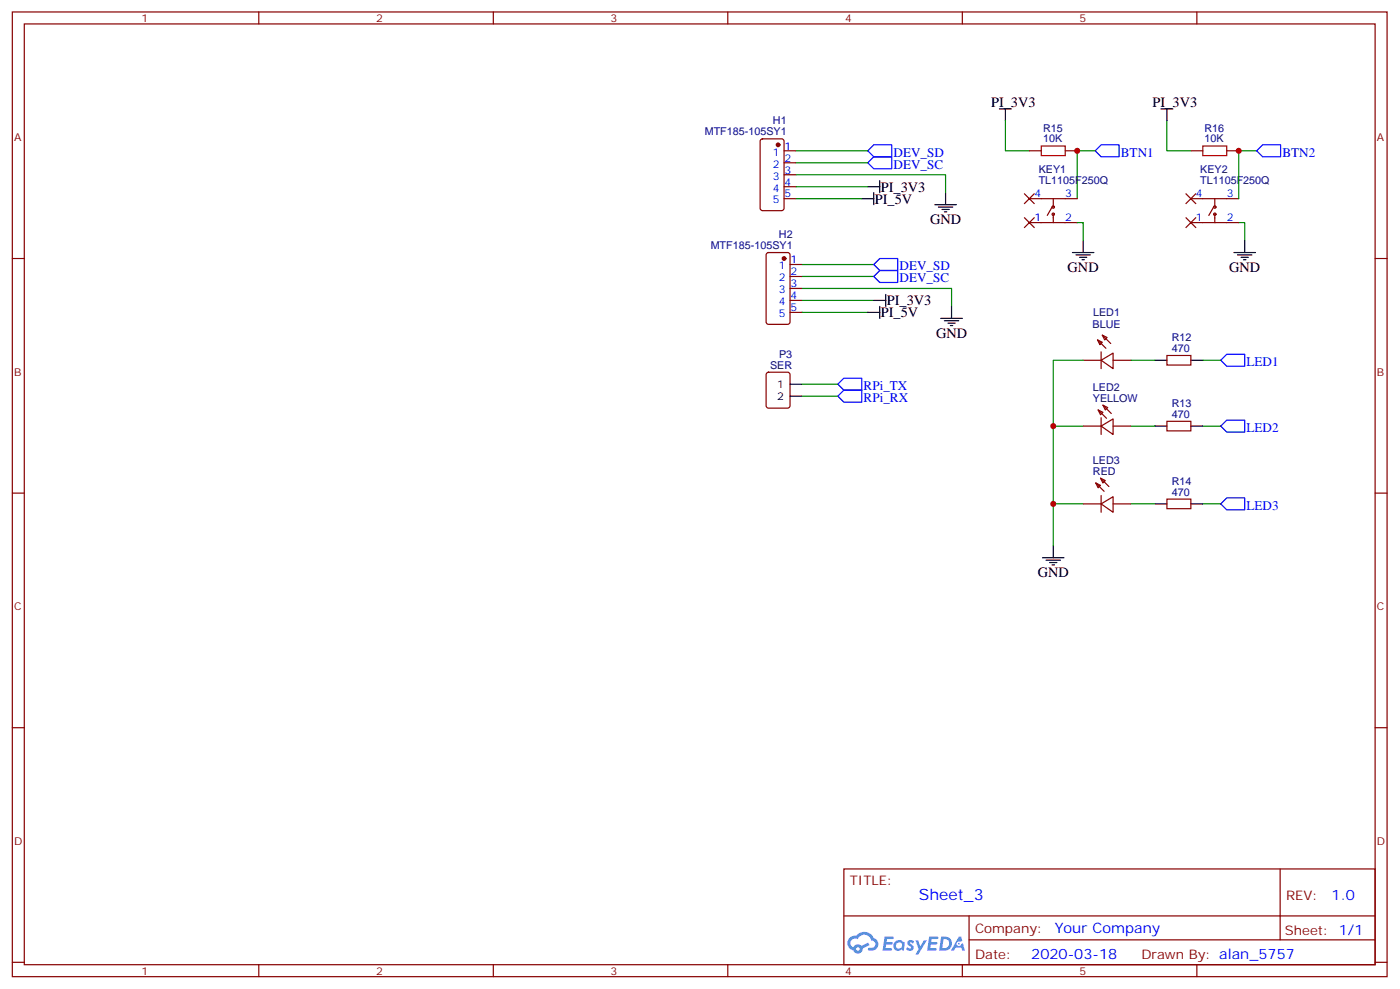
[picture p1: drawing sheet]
<svg xmlns="http://www.w3.org/2000/svg" width="413mm" height="292mm" viewBox="0 0 413 292" stroke-linecap="round" stroke-linejoin="round" font-family="sans-serif">
<g fill="none" stroke="#870000" stroke-width=".35">
<path d="M3.6 3.5h405.4v284.4h-405.4zM7.2 7.1h398.2v277.2h-398.2zM76.3 3.5v3.6M145.5 3.5v3.6M214.6 3.5v3.6M283.7 3.5v3.6M352.9 3.5v3.6M3.6 76.2h3.6M405.4 76.2h3.6M3.6 145.3h3.6M405.4 145.3h3.6M3.6 214.5h3.6"/>
<path d="M405.4 214.5h3.6M248.8 256.1h156.6v28.2h-156.6zM377.4 256.1v20.9M248.8 270h156.5M285.7 277h119.6M285.7 270v14.1M3.6 283.6h3.6M76.3 284.3v3.6M145.5 284.3v3.6M214.6 284.3v3.6M283.7 284.3v3.6M352.9 284.3v3.6"/>
<path d="M405.4 283.6h3.6"/>
</g>
<g fill="#5487ff">
<path d="M267.8 277.3a1.22 1.22 0 0 1 1.7 .3l-.4 .5a.47 .47 0 0 0-.3-.4 .47 .47 0 0 0-.5 .2l.2 .3a1.14 1.14 0 0 1 .7 1.7 1.14 1.14 0 0 1-1.9 0l-.2-.2 .5-.5 .7 .4a.29 .29 0 0 0 .4-.3 .29 .29 0 0 0-.3-.3 1.04 1.04 0 0 1-.6-1.7z"/>
<path d="M260.8 276h2.4l.3 .2-.1 .5-1.9 .1-.1 .8h1.5l.4 .4-.4 .4h-1.6l-.2 1.1h1.8l.1 .3-.1 .3-2.7 .1z"/>
<path d="M274 276h2.3l.3 .2-.1 .5-1.8 .1-.1 .8h1.5l.3 .4-.4 .4h-1.6l-.1 1.1h1.7l.2 .3-.2 .3-2.6 .1z"/>
<path d="M282.7 276.1h.7l.3 1.2-.6 .3a.69 .69 0 0 0-1 .3 .69 .69 0 0 0 .5 1 .69 .69 0 0 0 .8-.7l.5-.2 .6 2.2h-.8l-.2-.9h-1.8l-.5 .9h-.8z"/>
<path d="M269.9 277.1h.8l.6 1.8 1.1-1.8h.9l-2.6 4.2h-.8l.9-1.5z"/>
<path d="M277.5 276.1l-.6 4.1h1.3a2.11 2.11 0 0 0 2.5-2.1 2.11 2.11 0 0 0-2.5-2zM278.2 276.8a1.39 1.39 0 0 1 1.7 1.4 1.39 1.39 0 0 1-1.8 1.3h-.3z"/>
<path d="M263.8 277.7a1.54 1.54 0 0 0-.1 2.1 1.54 1.54 0 0 0 2.2 .2l.6 .2 .3-2.3-.2-.2-.4-.1a1.49 1.49 0 0 0-2.4 .1zM264.1 278.7a.94 .94 0 0 1 1.8 0 .94 .94 0 0 1-1.8 0z"/>
<path d="M250.5 276.4a2.18 2.18 0 0 0 1.1 3.7 1.44 1.44 0 0 0 1.6 1 1.44 1.44 0 0 0 1.2-1.5l2-1-.5-.8-1.9 1a1.47 1.47 0 0 0-2.4 .4 1.39 1.39 0 0 1-.7-1.9 1.39 1.39 0 0 1 2-.5 2.12 2.12 0 0 1 2.2-1.3 2.12 2.12 0 0 1 1.9 1.7 1.14 1.14 0 0 1 1.1 1.4 1.14 1.14 0 0 1-1.7 .8 .43 .43 0 0 0-.5 .3 .43 .43 0 0 0 .4 .5 1.98 1.98 0 0 0 2.5-1.2 1.98 1.98 0 0 0-1.2-2.5 3.1 3.1 0 0 0-5.3-.7l-.9 .1zM252.4 279.7a.55 .55 0 0 1 1.1 0 .55 .55 0 0 1-1.1 0z"/>
<circle cx="282.7" cy="278.1" r=".26"/>
</g>
<path d="M257.6 42.7h5.3v3.5h-5.3l-1.7-1.8zM257.6 46.2h5.3v3.5h-5.3l-1.7-1.7zM324.7 42.7h5.3v3.5h-5.3l-1.8-1.8zM370.5 44.4l1.8-1.7h5.3v3.5h-5.3zM257.6 78l1.8-1.8h5.3v3.5h-5.3zM259.4 79.7h5.3v3.6h-5.3l-1.8-1.8zM248.8 115h5.3v3.5h-5.3l-1.7-1.7zM248.8 111.5h5.3v3.5h-5.3l-1.7-1.8zM359.9 106.2l1.8-1.8h5.3v3.5h-5.3zM359.9 125.6l1.8-1.8h5.3v3.6h-5.3zM359.9 148.5l1.8-1.7h5.3v3.5h-5.3z" fill="none" stroke="#00f" stroke-width=".35"/>
<g fill="none" stroke="#008700" stroke-width=".35">
<path d="M296.4 35.6v8.8h7.1M344.1 35.6v8.8h7M234.7 51.5h44.1v5.3M234.7 48h21.2M234.7 44.4h21.2M234.7 55h21.2M234.7 58.6h19.4M322.9 44.4h-5.3v14.2M370.5 44.4h-5.3v14.2M236.5 78h21.1M317.6 65.6h1.8v5.3M365.2 65.6h1.8v5.3"/>
<path d="M236.5 85h44.1v5.3M236.5 92.1h19.4M236.5 88.5h21.1M236.5 81.5h21.1M236.5 113.2h10.6M236.5 116.8h10.6M319.4 106.2h-8.8v54.7M333.5 106.2h7M354.6 106.2h5.3M310.6 125.6h8.8M333.5 125.6h7M354.6 125.6h5.3"/>
<path d="M310.6 148.5h8.8M333.5 148.5h7M354.6 148.5h5.3"/>
</g>
<g fill="none" stroke="#870000" stroke-width=".35">
<path d="M224.4 41.1l.4-.2h5.7l.6 .5 .1 20-.5 .6-5.9 .1-.6-.5-.1-20zM231.2 58.6h3.5M231.2 44.4h3.5M231.2 48h3.5M231.2 51.5h3.5M231.2 55h3.5M303.5 58.6h14.1M303.5 44.4h3.5M310.6 58.6v2.4M314.1 44.4h3.5M351.1 58.6h14.1M351.1 44.4h3.5"/>
<path d="M358.2 58.6v2.4M361.7 44.4h3.5M226.1 74.6l.5-.2h5.6l.7 .5v20l-.4 .6-5.9 .1-.7-.5v-20zM232.9 78h3.6M303.5 65.6h14.1M310.2 61l-1.4 2.5M310.6 63.1v2.5M351.1 65.6h14.1M357.8 61l-1.4 2.5M358.2 63.1v2.5M232.9 81.5h3.6M232.9 85h3.6"/>
<path d="M232.9 88.5h3.6M232.9 92.1h3.6M325 98.8l1.4 .7-.7 .7zM325 98.8l2.5 2.4M226.1 109.9l.5-.2h5.6l.7 .4v9.5l-.4 .6-5.9 .1-.7-.5v-9.4zM319.4 106.2h5.3M323.6 100.2l1.4 .7-.7 .7zM323.6 100.2l2.5 2.5M324.7 106.2l3.5-2.1v4.6zM324.7 103.7v5M325.2 119.4l1.4 .7-.7 .7zM325.2 119.4l2.5 2.5"/>
<path d="M328.2 106.2h5.3M344.1 104.8h7v2.8h-7zM319.4 125.6h5.3M323.8 120.8l1.4 .7-.7 .7zM323.8 120.8l2.4 2.5M324.7 125.6l3.5-2.1v4.6zM324.7 123.1v5M328.2 125.6h5.3M344.1 124.2h7v2.8h-7zM319.4 148.5h5.3M323.1 142.3l1.4 .8-.7 .7zM323.1 142.3l2.4 2.5"/>
<path d="M324.5 140.9l1.4 .7-.7 .7zM324.5 140.9l2.5 2.5M324.7 148.5l3.5-2.1v4.6zM324.7 146v5M328.2 148.5h5.3M344.1 147.1h7v2.8h-7z"/>
<circle cx="310.6" cy="61" r=".35"/>
<circle cx="310.6" cy="63.1" r=".35"/>
<circle cx="358.2" cy="61" r=".35"/>
<circle cx="358.2" cy="63.1" r=".35"/>
</g>
<g fill="none" stroke="#000" stroke-width=".35">
<path d="M294.7 32.1h3.5M296.4 32.1v3.5M342.3 32.1h3.5M344.1 32.1v3.5M254.1 58.6h3.5M255.9 55h3.5M257.6 56.8v3.5M259.4 53.3v3.5M278.8 56.8v3.5M275.6 60.3h6.4M276.7 61h4.2M277.7 61.7h2.2"/>
<path d="M278.4 62.4h.8M316.2 74.4h6.3M317.3 75.1h4.2M318.3 75.8h2.1M319 76.6h.7M319.4 70.9v3.5M363.8 74.4h6.4M364.9 75.1h4.2M365.9 75.8h2.2M366.6 76.6h.7M367 70.9v3.5M255.9 92.1h3.5"/>
<path d="M257.6 88.5h3.6M259.4 90.3v3.5M261.2 86.8v3.5M277.4 93.8h6.3M278.4 94.5h4.3M279.5 95.2h2.1M280.2 96h.7M280.6 90.3v3.5M232.9 113.2h3.6M232.9 116.8h3.6M340.5 106.2h3.6M351.1 106.2h3.5"/>
<path d="M340.5 125.6h3.6M351.1 125.6h3.5M340.5 148.5h3.6M351.1 148.5h3.5M307.4 164.4h6.3M308.4 165.1h4.3M309.5 165.8h2.1M310.2 166.5h.7M310.6 160.9v3.5"/>
</g>
<g fill="#870000" stroke="#870000" stroke-width=".35">
<circle cx="229.4" cy="42.7" r=".53"/>
<circle cx="231.2" cy="76.2" r=".53"/>
</g>
<path d="M307 43h7.1v2.9h-7.1zM354.6 43h7.1v2.9h-7.1z" fill="none" stroke="#a10000" stroke-width=".35"/>
<g fill="#000080" stroke="#870000" stroke-width=".35">
<path d="M302.1 57.1l2.8 2.9zM304.9 57.1l-2.8 2.9z"/>
<path d="M302.1 64.2l2.8 2.8zM304.9 64.2l-2.8 2.8z"/>
<path d="M349.7 64.2l2.8 2.8zM352.5 64.2l-2.8 2.8z"/>
<path d="M349.7 57.1l2.8 2.9zM352.5 57.1l-2.8 2.9z"/>
</g>
<g fill="#c00">
<circle cx="317.6" cy="44.4" r=".88"/>
<circle cx="310.6" cy="125.6" r=".88"/>
<circle cx="310.6" cy="148.5" r=".88"/>
<circle cx="365.2" cy="44.4" r=".88"/>
</g>
<text font-size="4.6" fill="#00f" x="270.9" y="265.1">Sheet_3</text>
<g font-size="4.2">
<text x="292.2" y="31.4">PI_3V3</text>
<text x="339.8" y="31.4">PI_3V3</text>
<text x="257.9" y="60">PI_5V</text>
<text x="259.7" y="56.5">PI_3V3</text>
<text x="274.2" y="66">GND</text>
<text x="314.8" y="80.1">GND</text>
<text x="362.4" y="80.1">GND</text>
<text x="261.5" y="90">PI_3V3</text>
<text x="259.7" y="93.5">PI_5V</text>
<text x="276" y="99.5">GND</text>
<text x="306" y="170">GND</text>
</g>
<g font-size="4.2" fill="#00f">
<text x="392.6" y="265.4">1.0</text>
<text x="311" y="274.9">Your Company</text>
<text x="304.1" y="282.7">2020-03-18</text>
</g>
<g font-size="3.9" fill="#00f">
<text x="263.5" y="46.2">DEV_SD</text>
<text x="330.5" y="46.2">BTN1</text>
<text x="378.1" y="46.2">BTN2</text>
<text x="263.5" y="49.7">DEV_SC</text>
<text x="265.2" y="83.3">DEV_SC</text>
<text x="265.2" y="79.7">DEV_SD</text>
<text x="367.5" y="107.9">LED1</text>
<text x="254.6" y="118.5">RPi_RX</text>
<text x="254.6" y="115">RPi_TX</text>
<text x="367.5" y="127.4">LED2</text>
<text x="367.5" y="150.3">LED3</text>
</g>
<g font-size="3.9" fill="#800">
<text x="250.6" y="260.7">TITLE:</text>
<text x="379.2" y="265.4">REV:</text>
<text x="287.5" y="274.9">Company:</text>
<text x="378.9" y="275.5">Sheet: 1/1</text>
<text x="287.5" y="282.6">Date:</text>
<text x="336.5" y="282.7">Drawn By: alan_5757</text>
</g>
<g font-size="3.2" fill="#800">
<text x="41.7" y="6.5">1</text>
<text x="110.9" y="6.5">2</text>
<text x="180" y="6.5">3</text>
<text x="249.2" y="6.5">4</text>
<text x="318.3" y="6.5">5</text>
<text x="4.2" y="41.6">A</text>
<text x="406" y="41.6">A</text>
<text x="4.2" y="110.8">B</text>
<text x="406" y="110.8">B</text>
<text x="4.2" y="179.9">C</text>
<text x="406" y="179.9">C</text>
<text x="4.2" y="249.1">D</text>
<text x="406" y="249.1">D</text>
<text x="41.7" y="287.3">1</text>
<text x="110.9" y="287.3">2</text>
<text x="180" y="287.3">3</text>
<text x="249.2" y="287.3">4</text>
<text x="318.3" y="287.3">5</text>
</g>
<g font-size="3.2" fill="#000080">
<text x="207.8" y="39.9">MTF185-105SY1</text>
<text x="227.9" y="36.6">H1</text>
<text x="307.5" y="42">10K</text>
<text x="307.5" y="38.8">R15</text>
<text x="355.2" y="42">10K</text>
<text x="355.2" y="38.8">R16</text>
<text x="306.3" y="50.9">KEY1</text>
<text x="353.9" y="50.9">KEY2</text>
<text x="306.2" y="54.1">TL1105F250Q</text>
<text x="353.9" y="54.1">TL1105F250Q</text>
<text x="229.7" y="70.2">H2</text>
<text x="209.5" y="73.4">MTF185-105SY1</text>
<text x="322.3" y="93.2">LED1</text>
<text x="322.1" y="96.7">BLUE</text>
<text x="345.5" y="100.5">R12</text>
<text x="229.7" y="105.5">P3</text>
<text x="345.5" y="103.7">470</text>
<text x="227.1" y="108.7">SER</text>
<text x="322.2" y="118.4">YELLOW</text>
<text x="322.2" y="115.2">LED2</text>
<text x="345.5" y="119.9">R13</text>
<text x="345.5" y="123.1">470</text>
<text x="322.2" y="136.8">LED3</text>
<text x="322.2" y="139.9">RED</text>
<text x="345.5" y="142.8">R14</text>
<text x="345.5" y="146">470</text>
</g>
<g font-size="3.2" fill="#00f">
<text x="227.9" y="45.9">1</text>
<text x="231.4" y="44.1">1</text>
<text x="231.4" y="47.6">2</text>
<text x="227.9" y="49.4">2</text>
<text x="227.9" y="52.9">3</text>
<text x="231.4" y="51.2">3</text>
<text x="227.9" y="56.4">4</text>
<text x="227.9" y="60">5</text>
<text x="231.4" y="54.7">4</text>
<text x="231.4" y="58.2">5</text>
<text x="305" y="58.2">4</text>
<text x="314.1" y="58.2">3</text>
<text x="352.6" y="58.2">4</text>
<text x="361.7" y="58.2">3</text>
<text x="305" y="65.3">1</text>
<text x="314.1" y="65.3">2</text>
<text x="352.6" y="65.3">1</text>
<text x="361.7" y="65.3">2</text>
<text x="233.1" y="77.6">1</text>
<text x="229.6" y="79.4">1</text>
<text x="229.6" y="82.9">2</text>
<text x="233.1" y="81.1">2</text>
<text x="229.6" y="86.4">3</text>
<text x="229.6" y="90">4</text>
<text x="233.1" y="84.7">3</text>
<text x="233.1" y="88.2">4</text>
<text x="229.6" y="93.5">5</text>
<text x="233.1" y="91.7">5</text>
</g>
<g font-size="3.2">
<text x="229.2" y="114.3">1</text>
<text x="229.2" y="117.8">2</text>
</g>
</svg>
